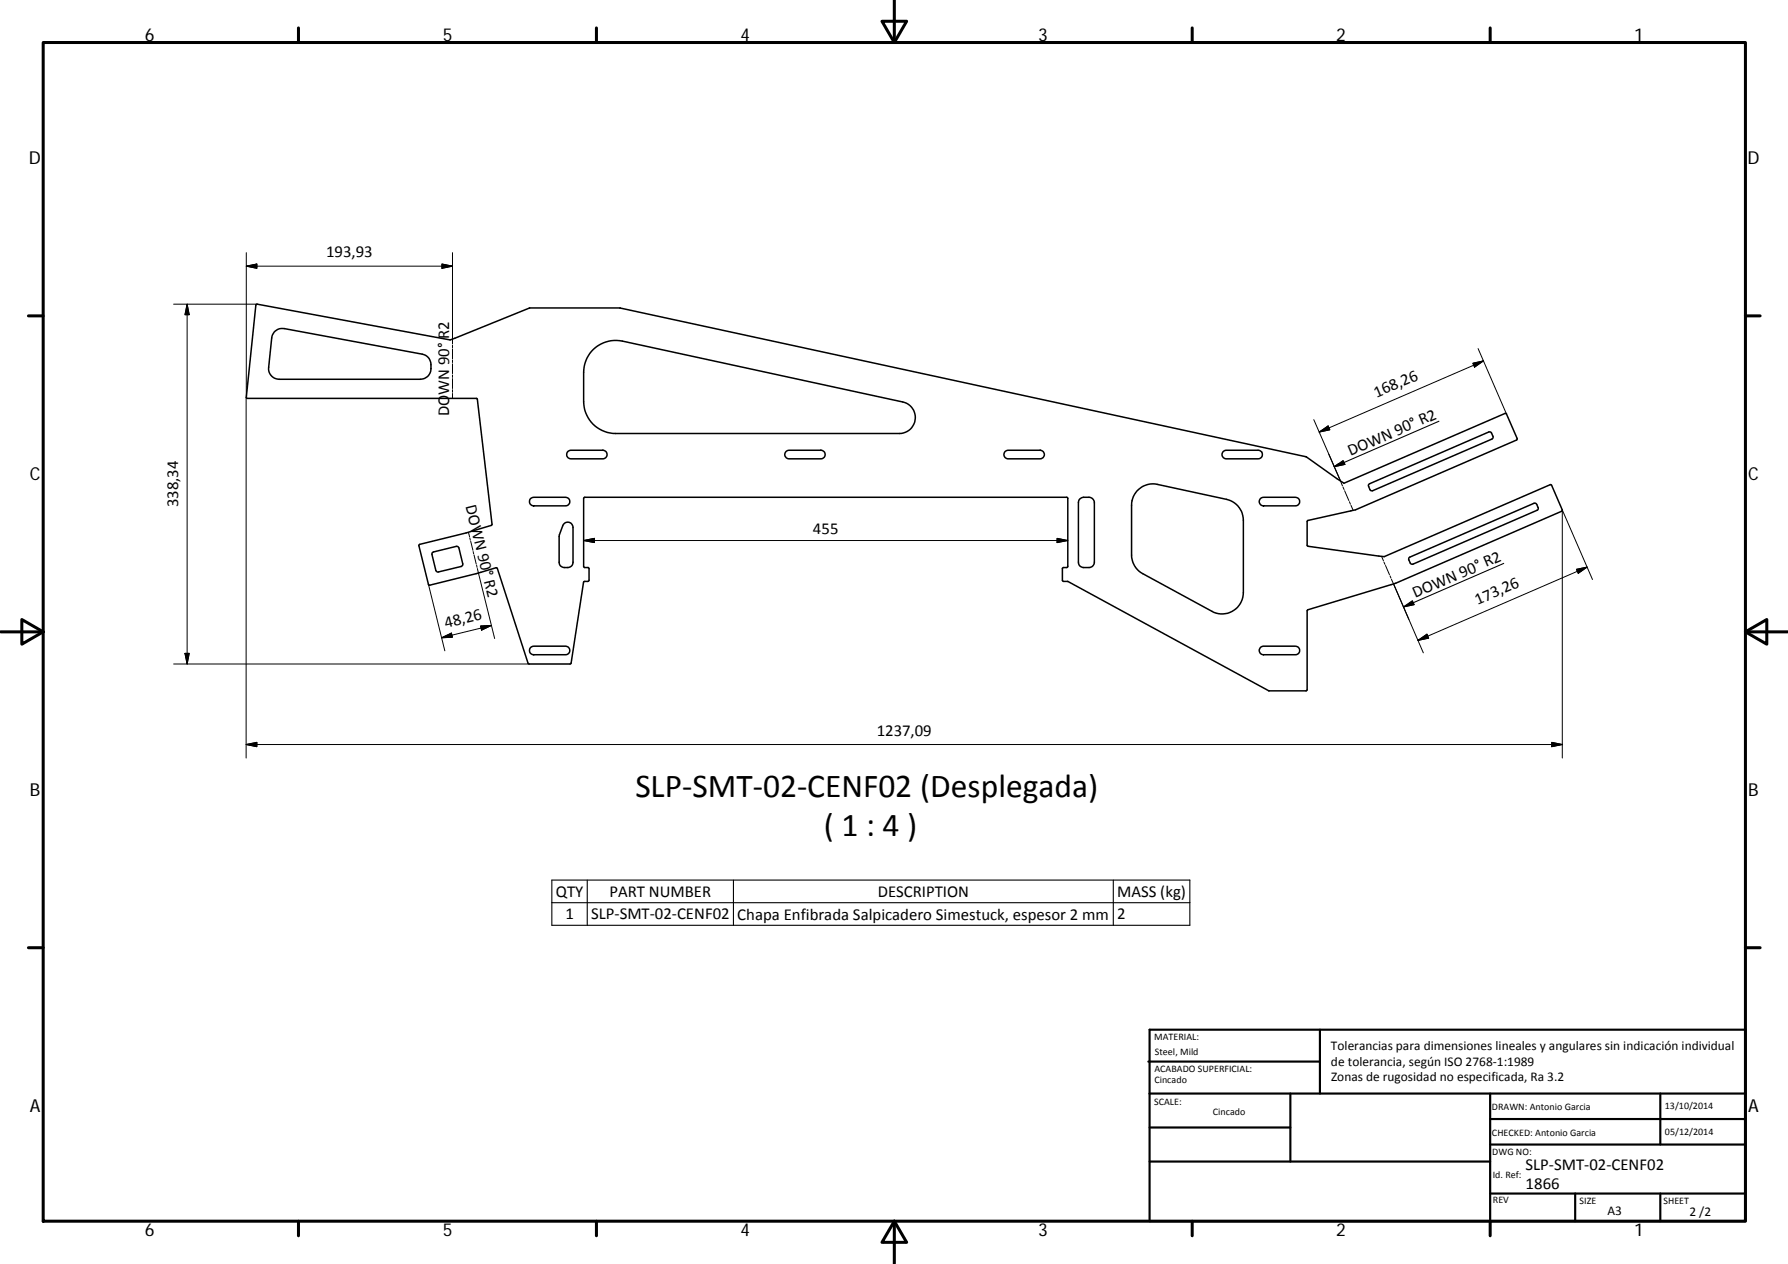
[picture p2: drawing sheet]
<svg xmlns="http://www.w3.org/2000/svg" width="420mm" height="297mm" viewBox="0 0 420 297" stroke-linecap="round" stroke-linejoin="round" font-family="sans-serif">
<g fill="none" stroke="#000" stroke-width=".36">
<path d="M60.2 71.5l45.6 8.4 18.7-7.5h21.2l161.2 34.9 8.9 6.3 38.1-16.5 2.6 6-.1 .3-37.9 16.4-11.2 2.5-.1 5.9 18.1 2.6 39.1-16.9 .2 .1 2.5 5.9-.1 .2-39 17-20.7 6.2-.1 .2-.1 18.7-.2 .1h-8.7l-47.2-25.6-1.3-.2v-3l1.1-.1 .1-.3v-16l-.1-.2h-113.4l-.3 .2v16l.2 .3 1.1 .1v2.9l-.2 .2-.9 .1-.2 .1-2.9 19-.2 .2h-9.7l-.2-.1-7.3-22.4-.2-.1-4.7 1.4-11 2.7-.2-.1-2.3-9.3 .2-.2 10.9-2.7 6.1-1.9-3.4-29.6-54.2-.1-.1-.3zM64.4 78l1.3-.7 1.1-.1 32.4 6a2.7 2.7 0 0 1 2.1 3.4 2.48 2.48 0 0 1-2.5 2.5h-33.2a2.52 2.52 0 0 1-2.5-2.7l.7-7zM139.5 82.1a7.6 7.6 0 0 1 6.8-1.9l65.8 14.3a3.7 3.7 0 0 1 3 4 3.7 3.7 0 0 1-3.8 3.4h-66.6a7.5 7.5 0 0 1-7.6-7.5v-6.9a7.7 7.7 0 0 1 2.4-5.4zM124.6 117.3l.8-.4h7.5a1.01 1.01 0 0 1 1 1 1.01 1.01 0 0 1-1 1h-7.5a1.02 1.02 0 0 1-.8-1.6zM133.5 106.1l.6-.3h7.6a1.01 1.01 0 0 1 1 1 1.01 1.01 0 0 1-1 1h-7.6a1 1 0 0 1-.9-.6 1 1 0 0 1 .3-1.1zM184.8 106.1l.6-.3h7.5a1.01 1.01 0 0 1 1 1 1.01 1.01 0 0 1-1 1h-7.5a1 1 0 0 1-.9-.6 1 1 0 0 1 .3-1.1zM236.2 106.1l.7-.3h7.5a1.01 1.01 0 0 1 1 1 1.01 1.01 0 0 1-1 1h-7.5a1.01 1.01 0 0 1-.9-.6 1.01 1.01 0 0 1 .2-1.1zM253.8 117.2l.8-.3a2.47 2.47 0 0 1 2 .2l.5 .5 .1 .5v14a1.26 1.26 0 0 1-1.3 1.3h-1.3a1.2 1.2 0 0 1-1.2-1.3v-14zM267.2 115.4a5 5 0 0 1 4.8-1.6l16.2 3.5a5 5 0 0 1 4 4.9v17.1a5 5 0 0 1-7.4 4.4l-16.3-8.9a5 5 0 0 1-2.6-4.4v-12.2l.4-1.5zM287.5 106.1l.7-.3h7.4a1.01 1.01 0 0 1 1 1 1.01 1.01 0 0 1-1 1h-7.4a1 1 0 0 1-1-.6 1 1 0 0 1 .3-1.1zM296.2 117.1l.7-.2h7.5a1.01 1.01 0 0 1 1 1 1.01 1.01 0 0 1-1 1h-7.5a1.01 1.01 0 0 1-.9-.7 1.01 1.01 0 0 1 .2-1.1zM321.7 113.7l28.2-12.2 .5 .1 .4 .9v.5l-.2 .2-28 12.1h-.5l-.2-.2-.3-.9z"/>
<path d="M101.6 129.9l5.9-1.5 .3 .4 .9 4-.3 .3-5.7 1.3-.3-.4-.9-3.7zM132.5 123.1a1.23 1.23 0 0 1 1.4-.3 1.23 1.23 0 0 1 .8 1.2v8.1a1.2 1.2 0 0 1-1.3 1.3h-.8a1.2 1.2 0 0 1-1.2-1.3v-6.2zM331.2 131l29.3-12.7 .5 .1 .4 .9-.1 .6-29.2 12.7-.6-.2-.5-1zM124.7 152.1l.7-.3h7.5a1.01 1.01 0 0 1 1 1.1 1.01 1.01 0 0 1-1 1h-7.5a1 1 0 0 1-.9-.7 1 1 0 0 1 .2-1.1zM296.2 152.1l.7-.3h7.5a1.01 1.01 0 0 1 1 1.1 1.01 1.01 0 0 1-1 1h-7.5a1.01 1.01 0 0 1-.9-.7 1.01 1.01 0 0 1 .2-1.1z"/>
</g>
<g fill="none" stroke="#000" stroke-width=".23">
<path d="M57.9 59.4l-.1 118.7M106.3 59.4v21.4M40.8 71.5h19.6M44 71.5l.5 2.5h-1zM44 71.5v84.5M57.9 62.5l2.5-.5v1.1zM57.9 62.5h48.4M103.9 62l2.4 .5-2.4 .6zM106.3 81.1v.6M106.3 82v2.3M106.3 84.6v.6M106.3 85.5v2.3"/>
<path d="M106.3 88.1v.6M106.3 89v2.3M106.3 91.6v.6M106.3 92.5v1.1M308.7 98.6l6.8 15.6M346.1 85.4l2.5-.6-2.1 1.5zM347.3 81.9l6.7 15.4M348.6 84.8l-38.6 16.7M310 101.5l2.1-1.4 .4 .9zM315.6 114.4l.2 .6M316 115.3l1 2.3M317.1 117.9l.2 .6"/>
<path d="M317.5 118.8l.5 1.1M367.1 119.8l7.1 16.4M367.1 119.9v58.2M100.7 137.3l3.8 15.7M110.1 125.1l.3 1.1M110.4 126.4l.1 .5M110.6 127.2l.5 2.1M111.2 129.6l.1 .6M111.4 130.4l.5 2.1M112 132.8l.1 .5M112.2 133.6l4 16.5M137.1 127l2.6-.5v1z"/>
<path d="M137.1 127h113.8M248.4 126.5l2.5 .5-2.5 .5zM324.6 130.7l.5 1.1M325.2 132.1l.2 .5M325.6 132.9l.9 2.1M326.6 135.3l.3 .6M327 136.1l7.5 17.3M370.4 133.8l2.5-.5-2 1.4zM372.9 133.3l-39.7 17.2M40.8 156h83.5M43.5 153.5h1l-.5 2.5zM103.8 149.9l2.3-1.1 .2 1z"/>
<path d="M112.9 147.1l2.6-.1-2.3 1.1zM115.5 147l-11.7 2.9M333.2 150.5l2.1-1.5 .4 1zM57.8 175l2.6-.5v1zM57.8 175h309.3M364.6 174.5l2.5 .5-2.5 .5z"/>
</g>
<g fill="none" stroke="#000" stroke-width=".71">
<path d="M10.1 10h400.1v277h-400.1zM70.1 6.6v3.4M140.2 6.6v3.4M207.3 5h5.8l-2.9 5zM210.2 0v10M280.2 6.6v3.4M350.2 6.6v3.4M6.7 74.2h3.4M410.2 74.2h3.4M.2 148.5h9.9M5.1 145.6l5 2.9-5 2.9zM410.2 148.5l5-2.9v5.8z"/>
<path d="M410.2 148.5h9.9M6.7 222.7h3.4M410.2 222.7h3.4M70.1 287v3.4M140.2 287v3.4M210.2 287l2.9 5h-5.8zM210.2 287v10M280.2 287v3.4M350.2 287v3.4"/>
</g>
<g fill="none" stroke="#000" stroke-width=".51">
<path d="M269.8 249.5h40.4M270.1 257h140.1M270.1 242h140.1v45h-140.1zM303.2 257v16M310.2 242v15M350.2 257v30M390.2 257v12M270.1 273h80.1M270.1 265h33.1M350.2 269h60M350.2 263h60M350.2 280.5h60"/>
<path d="M370.2 280.5v6.5M390.2 280.5v6.5"/>
</g>
<path d="M338.1 99l-24.6 10.7M312.3 106.7l2.7 6.3M314.5 109l-1 .7M315.8 108.7l.2 .4-2.5 .6M327.5 137.2l3.6 8.3M353.4 132.4l-23.6 10.2 2.5-.5-.2-.5M129.7 206.8h149.9v10.6h-149.9zM129.7 212.1h149.9M138 206.8v10.6M172.3 206.8v10.6M261.6 206.8v10.6" fill="none" stroke="#000" stroke-width=".25"/>
<path d="M313.5 109.7l2.1-1.5 .4 .9zM329.8 142.6l2.1-1.4 .4 .9z" fill="#000" stroke="#000" stroke-width=".25"/>
<g fill="#000" stroke="#000" stroke-width=".23">
<path d="M44 71.5l.5 2.5h-1zM57.9 62.5l2.5-.5v1.1zM103.9 62l2.4 .5-2.4 .6zM346.1 85.4l2.5-.6-2.1 1.5zM310 101.5l2.1-1.4 .4 .9zM137.1 127l2.6-.5v1zM248.4 126.5l2.5 .5-2.5 .5zM370.4 133.8l2.5-.5-2 1.4zM43.5 153.5h1l-.5 2.5zM103.8 149.9l2.3-1.1 .2 1zM112.9 147.1l2.6-.1-2.3 1.1zM333.2 150.5l2.1-1.5 .4 1z"/>
<path d="M57.8 175l2.6-.5v1zM364.6 174.5l2.5 .5-2.5 .5z"/>
</g>
<g font-size="7.9">
<text x="149.3" y="187.3">SLP‐SMT‐02‐CENF02 (Desplegada)</text>
<text x="193.6" y="196.3">( 1 : 4 )</text>
</g>
<g font-size="4.2">
<text x="34" y="9.6">6</text>
<text x="104" y="9.6">5</text>
<text x="174" y="9.6">4</text>
<text x="244" y="9.6">3</text>
<text x="314" y="9.6">2</text>
<text x="384" y="9.6">1</text>
<text x="6.8" y="38.7">D</text>
<text x="410.6" y="38.7">D</text>
<text x="7" y="112.9">C</text>
<text x="410.8" y="112.9">C</text>
<text x="7" y="187.1">B</text>
<text x="410.8" y="187.1">B</text>
<text x="7" y="261.3">A</text>
<text x="410.8" y="261.3">A</text>
<text x="34" y="290.4">6</text>
<text x="104" y="290.4">5</text>
<text x="174" y="290.4">4</text>
<text x="244" y="290.4">3</text>
<text x="314" y="290.4">2</text>
<text x="384" y="290.4">1</text>
</g>
<g font-size="3.9">
<text x="76.6" y="60.5">193,93</text>
<text x="105.5" y="92.8" transform="rotate(-90 105.5 92.8)">WN 90° R2</text>
<text x="323.4" y="93.5" transform="rotate(-23 323.4 93.5)">168,26</text>
<text x="105.5" y="97.8" transform="rotate(-90 105.5 97.8)">DO</text>
<text x="317.3" y="107.2" transform="rotate(-23 317.3 107.2)">DOWN 90° R2</text>
<text x="41.9" y="119.3" transform="rotate(-90 41.9 119.3)">338,34</text>
<text x="109.4" y="118.9" transform="rotate(76 109.4 118.9)">DOWN 90° R2</text>
<text x="191" y="125.5">455</text>
<text x="332.6" y="140.6" transform="rotate(-23 332.6 140.6)">DOWN 90° R2</text>
<text x="347.2" y="142.2" transform="rotate(-23 347.2 142.2)">173,26</text>
<text x="104.8" y="147.5" transform="rotate(-14 104.8 147.5)">48,26</text>
<text x="206" y="172.9">1237,09</text>
<text x="130.6" y="210.7">QTY</text>
<text x="143.2" y="210.7">PART NUMBER</text>
<text x="206.3" y="210.7">DESCRIPTION</text>
<text x="262.5" y="210.8">MASS (kg)</text>
<text x="132.9" y="216">1</text>
<text x="138.9" y="216">SLP‐SMT‐02‐CENF02</text>
<text x="173.3" y="216.1">Chapa Enfibrada Salpicadero Simestuck, espesor 2 mm</text>
<text x="262.5" y="216">2</text>
<text x="358.5" y="274.9">SLP‐SMT‐02‐CENF02</text>
<text x="358.5" y="279.4">1866</text>
</g>
<g font-size="3.1">
<text x="312.8" y="246.8">Tolerancias para dimensiones lineales y angulares sin indicación individual</text>
<text x="312.8" y="250.4">de tolerancia, según ISO 2768‐1:1989</text>
<text x="312.8" y="254">Zonas de rugosidad no especificada, Ra 3.2</text>
<text x="377.7" y="285.6">A3</text>
<text x="397" y="285.9">2 /2</text>
</g>
<g font-size="2.4">
<text x="271.2" y="244.4">MATERIAL:</text>
<text x="271.3" y="251.9">ACABADO SUPERFICIAL:</text>
<text x="271.4" y="247.9">Steel, Mild</text>
<text x="271.3" y="254.6">Cincado</text>
<text x="271.2" y="259.7">SCALE:</text>
<text x="285" y="262">Cincado</text>
<text x="350.6" y="260.9">DRAWN: Antonio Garcia</text>
<text x="391.2" y="260.6">13/10/2014</text>
<text x="350.6" y="267">CHECKED: Antonio Garcia</text>
<text x="391.2" y="266.6">05/12/2014</text>
<text x="350.7" y="271.4">DWG NO:</text>
<text x="350.8" y="276.8">Id. Ref:</text>
<text x="350.8" y="282.8">REV</text>
<text x="371.2" y="282.9">SIZE</text>
<text x="390.9" y="282.9">SHEET</text>
</g>
</svg>
